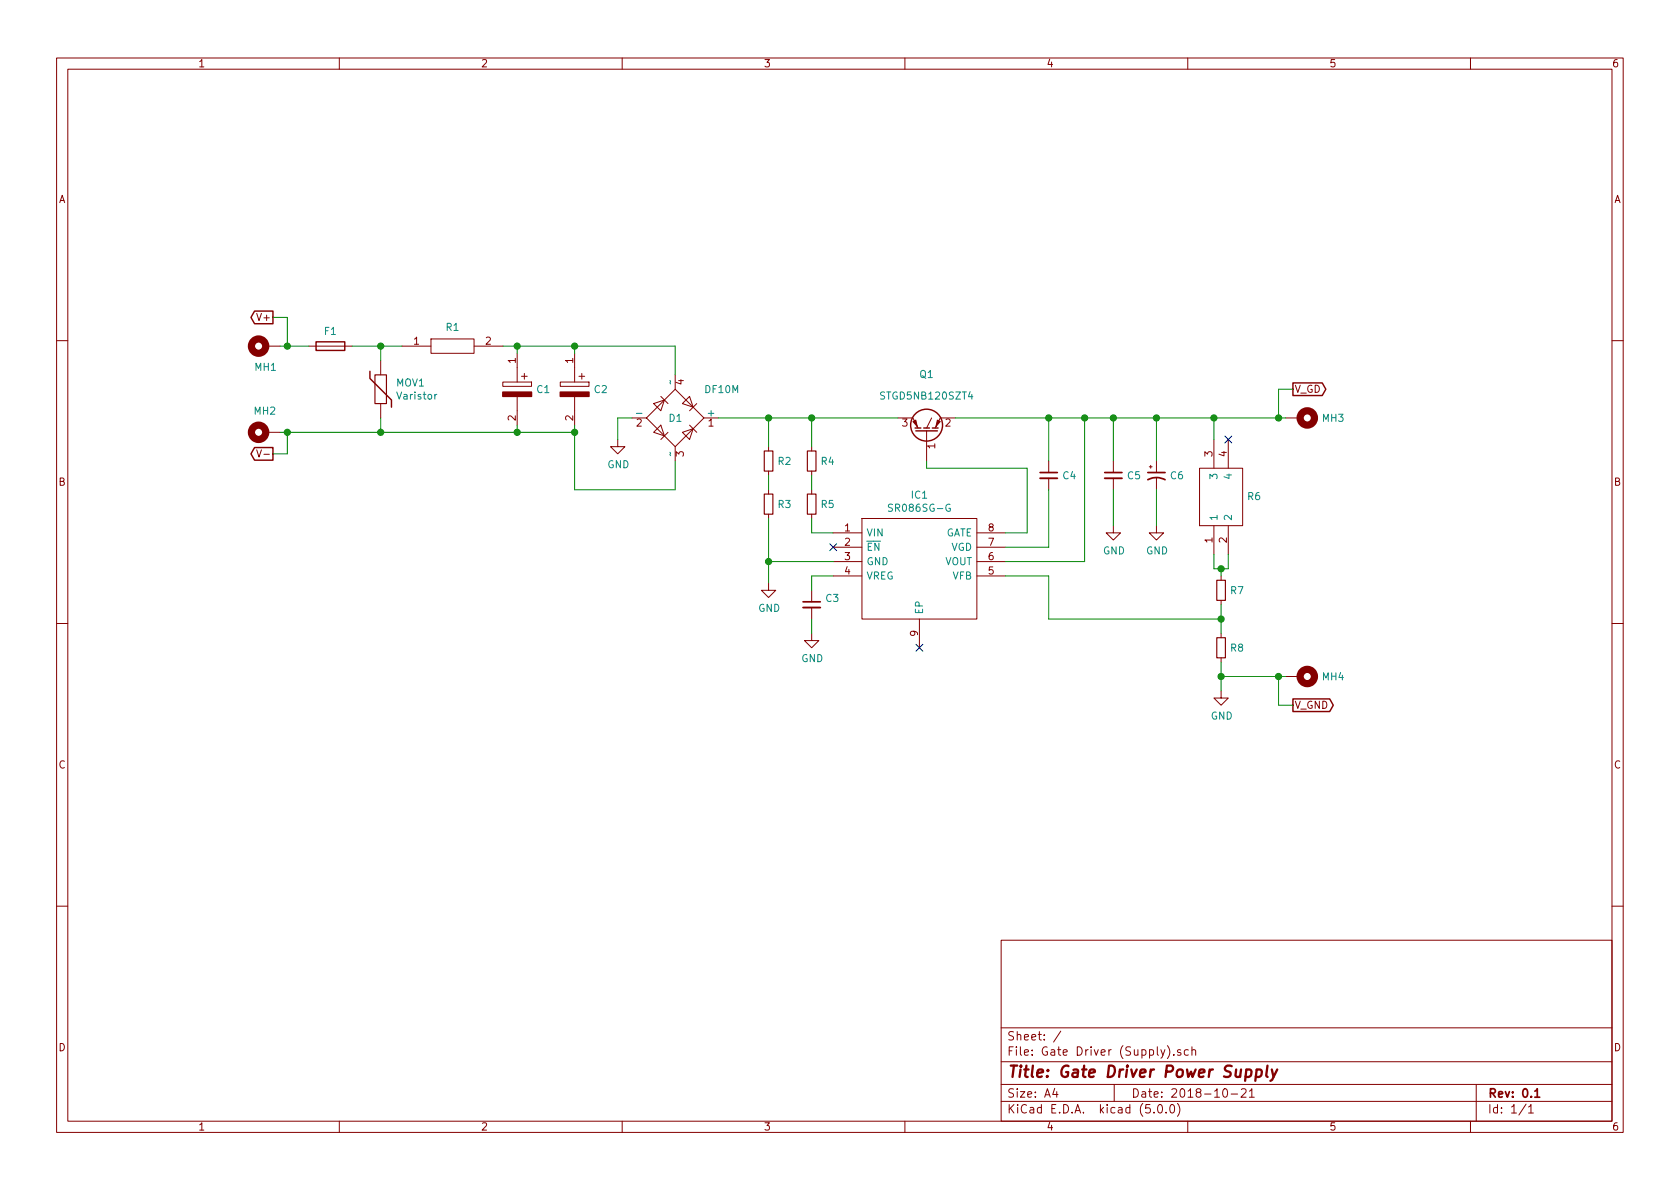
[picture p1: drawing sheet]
<svg xmlns="http://www.w3.org/2000/svg" width="297mm" height="210mm" viewBox="0 0 297 210" stroke-linecap="round" stroke-linejoin="round" font-family="sans-serif">
<g fill="none" stroke="#840000" stroke-width=".18">
<path d="M10 10.3h277v189.9h-277zM12 12.2h273v186.1h-273zM60 10.3v1.9M110 10.3v1.9M160 10.3v1.9M210 10.3v1.9M260 10.3v1.9M76.2 59.9h7.6v2.6h-7.6zM10 60.2h2M45.4 79.5l.4 1.3 .4-1.3M47 61.2h2.5M47 76.4h2.5"/>
<path d="M54.6 61.2h7.6M67.3 63.7v2.6M67.3 71.4v2.5M71.1 61.2h5.1M83.8 61.2h5.1M88.9 67.6h5.1v.7h-5.1zM91.4 62.5v5.1M91.4 70.1v5.1M92.2 66.5h1M92.7 66v1.1M99.1 67.6h5v.7h-5zM101.6 62.5v5.1"/>
<path d="M101.6 70.1v5.1M102.4 66.5h1M102.9 66v1.1M109.2 77.7v1.3h1.3l-1.3 1.3-1.3-1.3h1.3M111.8 73.9h2.5M115.6 71.4l1.9-.7-.7 1.9zM115.6 76.4l1.2-1.2 .7 1.9zM116.8 70.1l1.3 1.3M118.1 76.4l-1.3 1.3M119.4 68.8l5.1 5.1-5.1 5.1-5.1-5.1zM119.4 66.3v2.5M119.4 79v2.5"/>
<path d="M120.6 71.4l1.3-1.3 .7 1.9zM120.6 76.4l2-.6-.7 1.9zM121.9 75.2l1.3 1.2M123.2 71.4l-1.3 1.2M124.5 73.9h2.5M135.9 79v.8M143.5 79v.8M158.7 73.9h2.6M161.4 73.9l.9 1.8M163.8 76.2v5.3M164.7 73.9l-.9 1.8M166.2 73.9l-.8 1.8"/>
<path d="M166.4 73.9h2.5M214.6 77.7v5.1M217.2 77.7v5.1M227.3 73.9h2.6M285 60.2h2M46.7 80.3h.9M135.9 83.3v.8M135.9 86.6v.8M135.9 90.9v.8M143.5 83.3v.8M143.5 86.6v.8M143.5 90.9v.8"/>
<path d="M147.3 94.2h5.1M147.3 96.8h5.1M147.3 99.3h5.1M152.4 91.7h20.3v17.8h-20.3zM172.7 94.2h5.1M172.7 96.8h5.1M172.7 99.3h5.1M185.4 81.5v2.1M185.4 84.6v2M196.8 93v1.2h1.3l-1.3 1.3-1.2-1.3h1.2M196.8 81.5v2.1M196.8 84.6v2"/>
<path d="M203.2 82.5h.5M203.5 82.3v.5M204.5 93v1.2h1.2l-1.2 1.3-1.3-1.3h1.3M204.5 81.5v2.1M204.5 84.6v2M212.1 82.8h7.6v10.2h-7.6zM214.6 93v5M217.2 93v5M10 110.3h2M135.9 103.1v1.3h1.3l-1.3 1.3-1.3-1.3h1.3M143.5 112v1.3h1.3l-1.3 1.2-1.3-1.2h1.3M143.5 104.4v2"/>
<path d="M143.5 107.4v2.1M147.3 101.8h5.1M162.6 109.5v5M172.7 101.8h5.1M215.9 101.8v.8M215.9 106.2v.7M215.9 112v.8M215.9 116.3v.8M227.3 119.6h2.6M285 110.3h2M215.9 122.2v1.2h1.3l-1.3 1.3-1.3-1.3h1.3M10 160.2h2"/>
<path d="M177 166.3h108v32h-108zM285 160.2h2M60 198.3v1.9M110 198.3v1.9M160 198.3v1.9M177 194.8h108M177 191.8h108M177 187.8h108M177 181.8h108M186.5 192.5l-.4 1h1M186.8 193v1M187.6 182.3l-1.3 2"/>
<path d="M197 191.8v3M204 196.7v.1M204.8 195.5l.4-.2a.94 .94 0 0 1 0 1.5 .79 .79 0 0 1-.4-1.3zM206.2 196.7v.1M206.4 184.9a1.71 1.71 0 0 1 0 2.3M207 195.4l.3-.1a.94 .94 0 0 1 0 1.5 .82 .82 0 0 1-.3-1.4zM207.5 186.5v.1M208.2 195.1a1.71 1.71 0 0 1 0 2.3M208.8 185.7a.37 .37 0 0 0-.6 .1l.1 .2 .5 .2v.1l-.2 .3-.4-.1M210 198.3v1.9M210.1 185.7l-.4-.1-.3 .3 .1 .6 .2 .1 .4-.1M210.7 185.7h.1a.37 .37 0 0 1 .6 .1v.8"/>
<path d="M210.7 185.1v1.5M216.3 192.7l.4-.2a.94 .94 0 0 1 0 1.5 .79 .79 0 0 1-.4-1.3zM217.7 193.5h1.1M219.5 192.7l.2-.2h.3l.3 .2v.3v.2l-.9 .8h.9M220.9 193l.4-.5v1.5M220.9 194h.9M260 198.3v1.9M261 191.8v6.5M269.8 195.2l-1.2 2M270.3 195.8l.4-.5v1.5M270.3 196.8h.8"/>
</g>
<path d="M183.9 83.6h3M195.3 83.6h3.1M202.9 84.8a3.2 3.2 0 0 1 3.1 0M202.9 83.6h3.1M142 106.4h3M271.4 193l.4-.5v1.5M271.4 194h.8" fill="none" stroke="#840000" stroke-width=".3"/>
<path d="M220.4 189.2h.7l.2 .3-.1 .6a.66 .66 0 0 1-1 .2M222.2 189.2a.68 .68 0 0 1 .8 .1v.8a.66 .66 0 0 1-1 .2M222.2 189.1l-.3 2M224.1 188.4l-.2 1.8 .2 .2M224.9 189.1l.3 1.3M225.8 189.1l-.9 1.8-.3 .2" fill="none" stroke="#840000" stroke-width=".41"/>
<path d="M77.2 69.7l-.2 .1-.1 .2M118.4 80l.2 .6M118.4 67.3l.2 .6M157.8 89.2l-.5-.1-.2 .2v.3l.6 .3 .1 .3-.2 .2h-.5" fill="none" stroke="#008484" stroke-width=".18"/>
<path d="M66.3 66.3h2v5.1h-2zM135.1 79.8h1.6v3.5h-1.6zM142.7 79.8h1.6v3.5h-1.6zM135.1 87.4h1.6v3.5h-1.6zM142.7 87.4h1.6v3.5h-1.6zM215.1 102.6h1.6v3.6h-1.6zM215.1 112.8h1.6v3.5h-1.6z" fill="none" stroke="#840000" stroke-width=".2"/>
<g fill="none" stroke="#840000" stroke-width=".25">
<path d="M45 55h3.3v2.2h-3.3l-.6-1.1zM45 79.1h3.3v2.3h-3.3l-.6-1.1zM55.9 60.4h5.1v1.6h-5.1zM65.4 65.7v1.2l3.8 3.8v1.3M161.8 75.7h1M161.9 76.2h3.8M163.3 75.7h1M164.8 75.7h1.1M228.6 67.7h5.2l.6 1.1-.6 1.1h-5.2zM228.6 123.6h6.5l.6 1.1-.6 1.1h-6.5z"/>
<circle cx="163.8" cy="75.2" r="2.82"/>
</g>
<g fill="none" stroke="#008400" stroke-width=".18">
<path d="M48.3 56.1h2.5v5.1M49.5 61.2h5.1M49.5 76.4h52.1M50.8 76.4v3.9h-2.5M62.2 61.2h8.9M67.3 61.2v2.5M67.3 73.9v2.5M88.9 61.2h30.5v5.1M91.4 61.2v1.3M91.4 75.2v1.2M101.6 75.2v11.4h17.8v-5.1M101.6 61.2v1.3"/>
<path d="M111.8 73.9h-2.6v3.8M127 73.9h31.7M135.9 73.9v5.1M143.5 73.9v5.1M168.9 73.9h58.4M185.4 73.9v7.6M191.8 73.9v25.4h-14M196.8 73.9v7.6M204.5 73.9v7.6M214.6 73.9v3.8M228.6 68.8h-2.5v5.1M135.9 84.1v2.5"/>
<path d="M135.9 91.7v11.4M135.9 99.3h11.4M143.5 84.1v2.5M143.5 91.7v2.5h3.8M163.8 81.5v1.3h17.8v11.4h-3.8M185.4 86.6v10.2h-7.6M196.8 86.6v6.4M204.5 86.6v6.4M214.6 98v2.6h2.6v-2.6M143.5 109.5v2.5M147.3 101.8h-3.8v2.6M177.8 101.8h7.6v7.7h30.5"/>
<path d="M215.9 100.6v1.2M215.9 106.9v5.1M215.9 117.1v5.1M215.9 119.6h11.4M226.1 119.6v5.1h2.5"/>
</g>
<g fill="#840000" stroke="#840000" stroke-width=".18">
<path d="M165.7 74.3l.5 .2-.7 .9z"/>
<path d="M161.4 74.5l.5-.2 .3 1.1z"/>
</g>
<g fill="#008400" stroke="#008400" stroke-width=".25">
<circle cx="143.5" cy="73.9" r=".51"/>
<circle cx="185.4" cy="73.9" r=".51"/>
<circle cx="191.8" cy="73.9" r=".51"/>
<circle cx="196.9" cy="73.9" r=".51"/>
<circle cx="204.5" cy="73.9" r=".51"/>
<circle cx="215.9" cy="100.6" r=".51"/>
<circle cx="215.9" cy="119.6" r=".51"/>
<circle cx="67.3" cy="76.4" r=".51"/>
<circle cx="135.9" cy="99.3" r=".51"/>
<circle cx="215.9" cy="109.5" r=".51"/>
<circle cx="214.6" cy="73.9" r=".51"/>
<circle cx="67.3" cy="61.2" r=".51"/>
<circle cx="101.6" cy="76.4" r=".51"/>
<circle cx="101.6" cy="61.2" r=".51"/>
<circle cx="91.4" cy="76.4" r=".51"/>
<circle cx="226.1" cy="119.6" r=".51"/>
<circle cx="226.1" cy="73.9" r=".51"/>
<circle cx="50.8" cy="76.4" r=".51"/>
<circle cx="50.8" cy="61.2" r=".51"/>
<circle cx="135.9" cy="73.9" r=".51"/>
<circle cx="91.4" cy="61.2" r=".51"/>
</g>
<path d="M216.6 77.1l1.2 1.2M217.8 77.1l-1.2 1.2M146.7 96.2l1.2 1.2M147.9 96.2l-1.2 1.2M162 113.9l1.2 1.3M163.2 113.9l-1.2 1.3" fill="none" stroke="#000084" stroke-width=".18"/>
<g fill="none" stroke="#840000" stroke-width="1.3">
<circle cx="45.7" cy="61.2" r="1.27"/>
<circle cx="45.7" cy="76.4" r="1.27"/>
<circle cx="231.1" cy="73.9" r="1.27"/>
<circle cx="231.1" cy="119.6" r="1.27"/>
</g>
<path d="M183.9 84.6h3M195.3 84.6h3.1M142 107.4h3" fill="none" stroke="#840000" stroke-width=".33"/>
<g fill="#840000" stroke="#840000" stroke-width=".25">
<path d="M88.9 69.3h5.1v.8h-5.1z"/>
<path d="M99.1 69.3h5v.8h-5z"/>
</g>
<text font-size="2.8" fill="#840000" x="178" y="190.5">Title: Gate Driver Power Supply</text>
<g font-size="2.1" fill="#840000">
<text x="178" y="184">Sheet: /</text>
<text x="178" y="186.7">File: Gate Driver (Supply).sch</text>
<text x="178" y="196.9">KiCad E.D.A. kicad (5.0.0)</text>
<text x="178" y="194.1">Size: A4</text>
<text x="200" y="194.1">Date: 2018-10-21</text>
<text x="263" y="194.1">Rev: 0.1</text>
<text x="263" y="196.9">Id: 1/1</text>
</g>
<g font-size="1.8" fill="#840000">
<text x="35" y="11.9">1</text>
<text x="85" y="11.9">2</text>
<text x="135" y="11.9">3</text>
<text x="185" y="11.9">4</text>
<text x="235" y="11.9">5</text>
<text x="285" y="11.9">6</text>
<text x="10.4" y="35.9">A</text>
<text x="285.4" y="35.9">A</text>
<text x="45.8" y="56.8">V+</text>
<text x="73.2" y="61">1</text>
<text x="85.9" y="61">2</text>
<text x="91.2" y="64.2" transform="rotate(-90 91.2 64.2)">1</text>
<text x="101.3" y="64.2" transform="rotate(-90 101.3 64.2)">1</text>
<text x="120.9" y="68" transform="rotate(-90 120.9 68)">4</text>
<text x="228.9" y="69.5">V_GD</text>
<text x="91.2" y="74.4" transform="rotate(-90 91.2 74.4)">2</text>
<text x="101.3" y="74.4" transform="rotate(-90 101.3 74.4)">2</text>
<text x="112.5" y="75.4">2</text>
<text x="125.2" y="75.4">1</text>
<text x="159.5" y="75.4">3</text>
<text x="167.2" y="75.4">2</text>
<text x="120.9" y="80.7" transform="rotate(-90 120.9 80.7)">3</text>
<text x="165.4" y="79.3" transform="rotate(-90 165.4 79.3)">1</text>
<text x="214.4" y="80.7" transform="rotate(-90 214.4 80.7)">3</text>
<text x="216.9" y="80.7" transform="rotate(-90 216.9 80.7)">4</text>
<text x="10.4" y="85.9">B</text>
<text x="285.4" y="85.9">B</text>
<text x="149.4" y="94">1</text>
<text x="174.8" y="94">8</text>
<text x="214.4" y="96" transform="rotate(-90 214.4 96)">1</text>
<text x="216.9" y="96" transform="rotate(-90 216.9 96)">2</text>
<text x="149.4" y="96.5">2</text>
<text x="149.4" y="99.1">3</text>
<text x="149.4" y="101.6">4</text>
<text x="174.8" y="96.5">7</text>
<text x="174.8" y="99.1">6</text>
<text x="174.8" y="101.6">5</text>
<text x="162.3" y="112.5" transform="rotate(-90 162.3 112.5)">9</text>
<text x="228.9" y="125.3">V_GND</text>
<text x="10.4" y="135.9">C</text>
<text x="285.4" y="135.9">C</text>
<text x="10.4" y="185.9">D</text>
<text x="285.4" y="185.9">D</text>
<text x="35" y="199.9">1</text>
<text x="85" y="199.9">2</text>
<text x="135" y="199.9">3</text>
<text x="185" y="199.9">4</text>
<text x="235" y="199.9">5</text>
<text x="285" y="199.9">6</text>
</g>
<g font-size="1.8" fill="#008484">
<text x="57.4" y="59.2">F1</text>
<text x="78.9" y="58.5">R1</text>
<text x="45.1" y="65.6">MH1</text>
<text x="70.1" y="68.3">MOV1</text>
<text x="70.4" y="70.7">Varistor</text>
<text x="94.9" y="69.5">C1</text>
<text x="105.1" y="69.5">C2</text>
<text x="124.7" y="69.5">DF10M</text>
<text x="156" y="70.7">STGD5NB120SZT4</text>
<text x="162.7" y="66.8">Q1</text>
<text x="45" y="73.3">MH2</text>
<text x="112.8" y="73.7">-</text>
<text x="118.3" y="74.6">D1</text>
<text x="125.2" y="73.7">+</text>
<text x="233.9" y="74.6">MH3</text>
<text x="107.4" y="82.8">GND</text>
<text x="137.6" y="82.2">R2</text>
<text x="145.2" y="82.2">R4</text>
<text x="137.6" y="89.8">R3</text>
<text x="145.2" y="89.8">R5</text>
<text x="161.2" y="88.2">IC1</text>
<text x="188" y="84.8">C4</text>
<text x="199.4" y="84.8">C5</text>
<text x="207" y="84.8">C6</text>
<text x="215.3" y="84.6" transform="rotate(-90 215.3 84.6)">3</text>
<text x="217.8" y="84.6" transform="rotate(-90 217.8 84.6)">4</text>
<text x="220.6" y="88.4">R6</text>
<text x="153.2" y="94.9">VIN</text>
<text x="157.6" y="90.5">SR086SG-G</text>
<text x="167.1" y="94.9">GATE</text>
<text x="215.3" y="92.2" transform="rotate(-90 215.3 92.2)">1</text>
<text x="217.8" y="92.2" transform="rotate(-90 217.8 92.2)">2</text>
<text x="153.2" y="97.4">EN</text>
<text x="153.2" y="99.9">GND</text>
<text x="167.1" y="99.9">VOUT</text>
<text x="168.1" y="97.4">VGD</text>
<text x="195" y="98">GND</text>
<text x="202.6" y="98">GND</text>
<text x="146" y="106.4">C3</text>
<text x="153.2" y="102.5">VREG</text>
<text x="168.4" y="102.5">VFB</text>
<text x="217.6" y="105.1">R7</text>
<text x="134.1" y="108.2">GND</text>
<text x="163.2" y="108.7" transform="rotate(-90 163.2 108.7)">EP</text>
<text x="141.7" y="117.1">GND</text>
<text x="217.6" y="115.2">R8</text>
<text x="233.9" y="120.3">MH4</text>
<text x="214.1" y="127.2">GND</text>
</g>
</svg>
